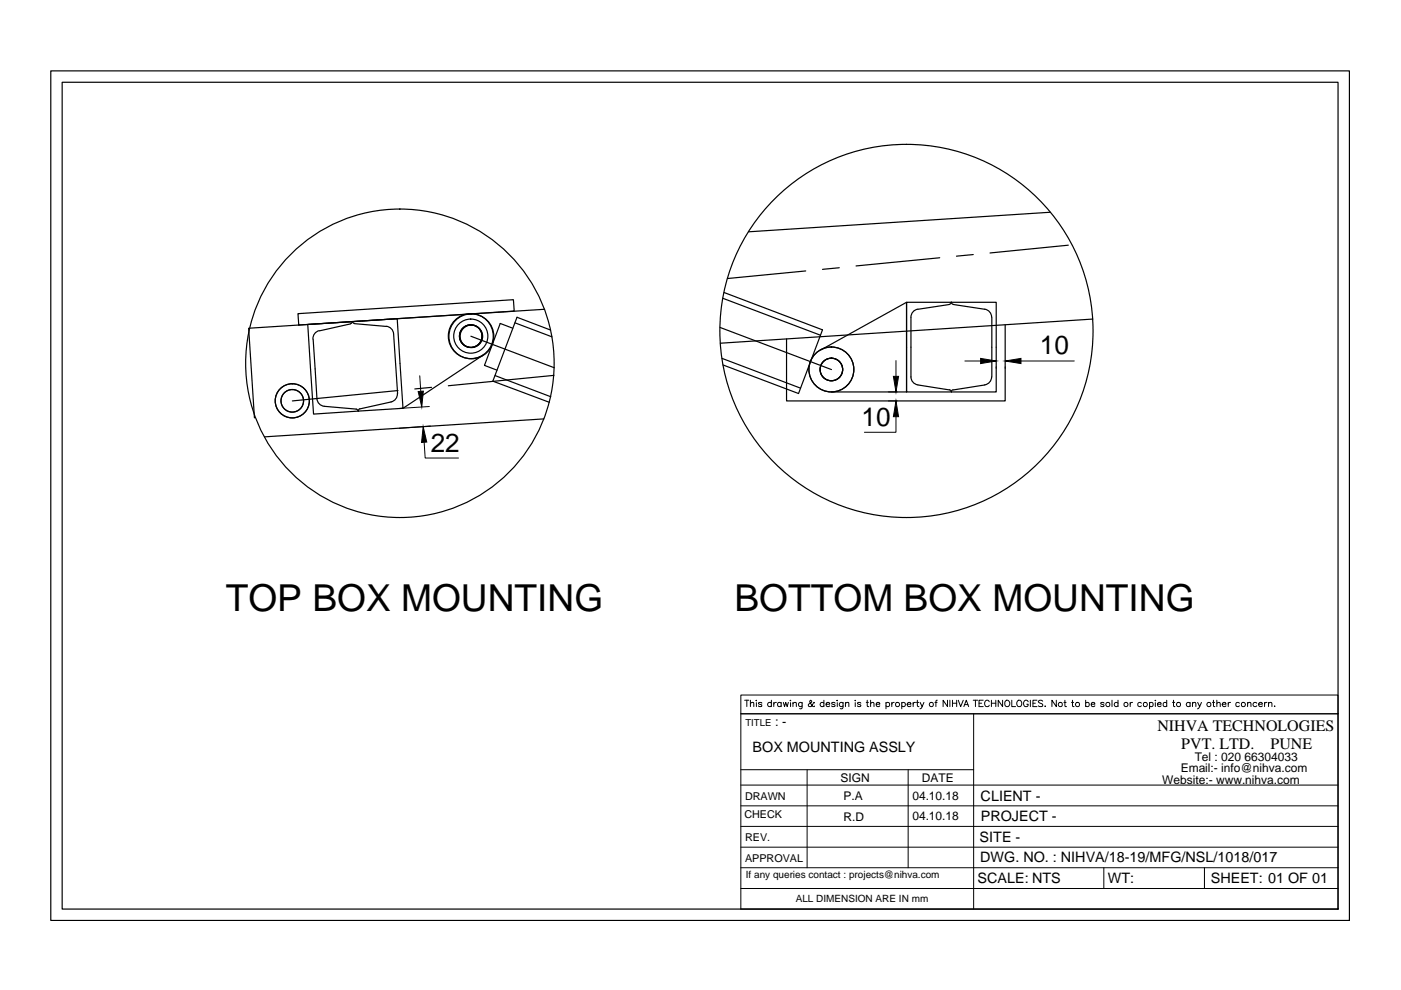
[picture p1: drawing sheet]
<svg xmlns="http://www.w3.org/2000/svg" width="297mm" height="210mm" viewBox="0 0 297 210" stroke-linecap="round" stroke-linejoin="round" font-family="sans-serif">
<!-- layer: 0 -->
<g fill="none" stroke="#000" stroke-width=".25">
<path d="M10.8 15h275.3v180.2h-275.3zM13.2 17.4h270.5v175.3h-270.5zM170.8 57.4l-16.6 1.7M177.9 56.8l-3.5 .3M199.2 54.7l-17.7 1.7M206.3 54l-3.5 .3M222.7 45l-64 4.1M226.5 52l-16.6 1.6M63.2 66.5l45.7-3 .1 2.5-45.7 2.9zM65.2 68.8l19-1.2 1.2 19-18.9 1.2zM66.4 71.9l.8 12.6a1.71 1.71 0 0 0 1.6 1.6l6.7 .6 .4 .5M67.7 70.1a1.71 1.71 0 0 0-1.3 1.8"/>
<path d="M74.4 68.7l-6.7 1.4M74.7 68.1l-.4 .5M74.7 68.2l.4 .4M75.2 68.6l6.7 .6M81.9 69.2a1.71 1.71 0 0 1 1.5 1.6M83.5 70.8l.8 12.6a1.71 1.71 0 0 1-1.4 1.8M99.8 71.3l17.7 6.7M102.5 75.3l-17.1 11.3M105 79.6l11.8 4.5M108.7 69.6l-2.6-1-3.4 8.9 2.7 1M109.2 68.5l7.8 2.9M115.5 65.6l-62.8 4 1.2 19"/>
<path d="M116.7 70l-7.1-2.7-5.1 13.5 12 4.5M117.4 79.6l-22.3 2.2M152.7 69.4l23.6 9M153.1 76l16.6 6.3M153.3 63.2l20.7 7.9M153.5 62l20.9 7.9-5.1 13.5-16-6M174 74.2l18.2-10.1v19h-15.9M192.2 64.1h19v19h-19zM193.1 79.9a1.71 1.71 0 0 0 1.5 1.7M194.6 65.6a1.71 1.71 0 0 0-1.5 1.6v12.7M201.3 64.5l.4-.4 .4 .4M201.3 64.6l-6.7 1"/>
<path d="M202.1 64.6l6.7 1a1.71 1.71 0 0 1 1.4 1.6M210.2 79.9a1.71 1.71 0 0 1-1.4 1.7M210.3 67.3v12.6M213.1 68.9v16.1h-46.3v-13.2M231.7 67.6l-79 5.2M76.3 86.7l-.3 .4M82.9 85.2l-6.6 1.5M84.4 82.8l-22.4 2.2M91.5 82.1l-3.6 .4M115.3 88.8l-59.2 3.8M194.6 81.6l6.7 1.1M201.3 82.6l.4 .5 .4-.5"/>
<path d="M208.8 81.6l-6.7 1.1M157.1 192.7h126.6"/>
<circle cx="84.8" cy="77" r="32.7"/>
<circle cx="99.8" cy="71.3" r="3.6"/>
<circle cx="99.8" cy="71.3" r="2.39"/>
<circle cx="99.8" cy="71.3" r="4.8"/>
<circle cx="99.9" cy="71.3" r="2.39"/>
<circle cx="99.9" cy="71.3" r="4.8"/>
<circle cx="176.3" cy="78.3" r="2.39"/>
<circle cx="176.3" cy="78.3" r="4.8"/>
<circle cx="192.2" cy="70.2" r="39.6"/>
<circle cx="62" cy="85" r="3.6"/>
<circle cx="62" cy="85" r="2.39"/>
</g>
<g fill="none" stroke="#000" stroke-width=".21">
<path d="M89 79.7l.2 3.3M190 76.5v3.3M204.6 76.5h3.3M211.2 77.8v.3M213.1 77.8v.3M216.5 76.5h11.3M89.9 93.8l.2 3.3h7.1M91 86.2l-6.6 .4M91.3 90.3l-6.7 .5M188.4 83.1h1.8M188.4 85h1.8M190 88.3v3.4h-6.7"/>
<path d="M157.9 148.5h.9M158.3 148.5v1.3M159.1 149.2l.3-.3 .4 .1v.8M159.1 148.5v1.3M160.4 148.5v.1zM160.4 149v.8M161.5 149.1l-.2-.2-.5 .2 .1 .2 .6 .1v.4h-.4l-.3-.2M163.5 149.1a.45 .45 0 0 0-.6-.1 .45 .45 0 0 0 0 .7 .45 .45 0 0 0 .6-.1M163.5 148.5v1.3M164.1 148.9v.9M164.6 148.9a.43 .43 0 0 0-.5 .4M165.6 149.1a.43 .43 0 0 0-.6 0 .43 .43 0 0 0 0 .6 .43 .43 0 0 0 .6-.1"/>
<path d="M165.6 148.9v.9M166.1 148.9l.2 .9 .3-.9 .3 .9 .2-.9M167.6 148.5v.1zM167.6 149v.8M168.1 149.2l.4-.3 .3 .1v.8M168.1 148.9v.9M170.1 148.9l-.1 1.3h-.5M170.1 149.1a.43 .43 0 0 0-.7 0 .43 .43 0 0 0 0 .6 .43 .43 0 0 0 .7-.1M172.7 149.1l-.1-.2a.91 .91 0 0 1-1.1 .9l-.1-.5 .7-.5-.2-.3-.2 .2 .2 .5 .5 .6 .3-.1M174.7 149.1a.45 .45 0 0 0-.7-.1 .45 .45 0 0 0 0 .7 .45 .45 0 0 0 .7-.1M174.7 148.5v1.3M175.1 149.3h.8a.44 .44 0 0 0-.5-.4 .44 .44 0 0 0-.4 .5 .44 .44 0 0 0 .5 .4l.4-.2"/>
<path d="M177.1 149.1l-.3-.2-.4 .1v.3l.6 .1 .1 .2-.3 .2-.5-.2M177.5 148.5v.1zM177.5 149v.8M178.7 148.9v1.1l-.1 .2h-.4M178.7 149.1a.45 .45 0 0 0-.6-.1 .45 .45 0 0 0 0 .7 .45 .45 0 0 0 .6-.1M179.3 149.2l.3-.3 .3 .1 .1 .8M179.3 148.9v.9M181.3 148.5v.1zM181.3 149v.8M182.5 149.1l-.2-.2-.5 .2 .1 .2 .5 .1v.4h-.4l-.2-.2M183.7 148.9h.4M183.9 148.5v1.3h.3"/>
<path d="M184.6 149.2l.2-.2h.4l.1 .8M184.6 148.5v1.3M185.8 149.3h.7a.42 .42 0 0 0-.6-.3 .42 .42 0 0 0-.1 .6l.3 .2 .4-.2M187.8 149.1a.43 .43 0 0 1 .7 0 .43 .43 0 0 1 0 .6 .43 .43 0 0 1-.7-.1M187.8 148.9v1.4M189.1 148.9v.9M189.6 148.9l-.3 .1-.2 .3M191.2 149.1a.43 .43 0 0 1 .6 0 .43 .43 0 0 1 0 .6 .43 .43 0 0 1-.6-.1M191.2 148.9v1.4M192.3 149.3h.8a.42 .42 0 0 0-.6-.3 .42 .42 0 0 0-.1 .6l.3 .2 .4-.2M193.6 148.9v.9M194.1 148.9a.38 .38 0 0 0-.5 .4"/>
<path d="M194.3 148.9h.5M194.5 148.5v1.1l.1 .2h.2M195.1 148.9l.4 .9 .4-.9M195.5 149.8l-.1 .3-.4 .2M198.2 148.9h.5M198.7 148.5l-.3 .2v1.1M200.9 148.5v1.3l-.9-1.3v1.3M201.4 148.5v1.3M201.9 148.5v1.3M201.9 149.1h.9M202.8 148.5v1.3M203.2 148.5l.5 1.3 .5-1.3"/>
<path d="M204.4 149.8l.5-1.3 .5 1.3M204.5 149.4h.7M206.3 148.5h1M206.4 151.3v41.4M206.8 148.5v1.3M207.6 149.1h.5M208.5 148.5h-.9v1.3h.9M209.7 148.8a.5 .5 0 0 0-.5-.3 .5 .5 0 0 0-.4 .5v.3a.51 .51 0 0 0 .4 .5 .51 .51 0 0 0 .5-.3M210.2 149.1h.9M210.2 148.5v1.3M211.1 148.5v1.3M212.6 148.5v1.3l-1-1.3v1.3"/>
<path d="M213.2 148.7a.59 .59 0 0 1 .8 .1 .59 .59 0 0 1-.1 .8 .59 .59 0 0 1-.8-.1zM214.5 148.5v1.3h.8M215.7 148.7l.1-.2a.64 .64 0 0 1 .9 .7 .64 .64 0 0 1-.9 .6l-.2-.5zM218 148.8a.5 .5 0 0 0-.6-.3 .5 .5 0 0 0-.4 .5v.3a.49 .49 0 0 0 .5 .5 .49 .49 0 0 0 .5-.5h-.3M218.5 148.5v1.3M219 149.1h.5M219.9 148.5h-.9v1.3h.9M221.1 148.7l-.4-.2-.6 .2 .1 .2 .8 .4 .1 .3-.4 .2-.6-.2M221.6 149.7v.1zM224 148.5v1.3l-1-1.3v1.3M225.6 148.9h.4M225.8 148.5v1.3h.3"/>
<path d="M227.2 148.9h.4M227.4 148.5v1.3h.3M230.2 149.1a.43 .43 0 0 1 .6 0 .43 .43 0 0 1 0 .6 .43 .43 0 0 1-.6-.1M230.2 148.5v1.3M231.4 149.3h.7a.42 .42 0 0 0-.6-.3 .42 .42 0 0 0-.1 .6l.3 .2 .4-.2M234.1 149.1l-.3-.2-.4 .2v.2l.6 .1v.4h-.4l-.2-.2M235.8 148.5v1.3M237 149.1a.45 .45 0 0 0-.6-.1 .45 .45 0 0 0 0 .7 .45 .45 0 0 0 .6-.1M237 148.5v1.3M239.6 148.9v.9M240.1 148.9a.38 .38 0 0 0-.5 .4M242 149.1a.43 .43 0 0 0-.6 0 .43 .43 0 0 0 0 .6 .43 .43 0 0 0 .6-.1"/>
<path d="M243.7 149.1a.43 .43 0 0 1 .7 0 .43 .43 0 0 1 0 .6 .43 .43 0 0 1-.7-.1M243.7 148.9v1.4M245 148.5v.1zM245 149v.8M245.4 149.3h.8a.43 .43 0 0 0-.5-.3 .43 .43 0 0 0-.4 .4 .43 .43 0 0 0 .5 .4l.4-.2M247.4 149.1a.43 .43 0 0 0-.7 0 .43 .43 0 0 0 0 .6 .43 .43 0 0 0 .7-.1M247.4 148.5v1.3M248.6 148.9h.5M248.8 148.5v1.3h.3M252.3 149.1a.45 .45 0 0 0-.6-.1 .45 .45 0 0 0 0 .7 .45 .45 0 0 0 .6-.1M252.3 148.9v.9M252.8 149.2l.4-.3 .3 .1v.8"/>
<path d="M252.8 148.9v.9M253.9 148.9l.5 .9 .3-.9M254.4 149.8l-.5 .5M257.1 148.9h.4M257.3 148.5v1.3h.3M258 149.2l.3-.3 .3 .1 .1 .8M258 148.5v1.3M259.1 149.3h.8a.42 .42 0 0 0-.6-.3 .42 .42 0 0 0-.1 .6l.3 .2 .4-.2M260.4 148.9v.9M260.9 148.9a.38 .38 0 0 0-.5 .4M262.8 149.1a.43 .43 0 0 0-.7 0 .43 .43 0 0 0 0 .6 .43 .43 0 0 0 .7-.1M264.5 149.2l.3-.3 .3 .1 .1 .8"/>
<path d="M264.5 148.9v.9M266.5 149.1a.45 .45 0 0 0-.7-.1 .45 .45 0 0 0 0 .7 .45 .45 0 0 0 .7-.1M266.8 149.3h.8a.42 .42 0 0 0-.6-.3 .42 .42 0 0 0-.1 .6l.3 .2 .4-.2M268.1 148.9v.9M268.6 148.9a.38 .38 0 0 0-.5 .4M269 149.2l.1-.2h.5l.1 .8M269 148.9v.9M270.3 149.7v.1zM157.1 179.6h126.6M157.1 175.2h126.6M157.1 170.9h126.6M157.1 166.5h126.6"/>
<path d="M157.1 163.2h49.3M171.1 163.2v20.8M192.5 163.2v20.8M157.1 192.7v-41.4h126.6h-126.6v-3.9h126.6v45.3M157.1 184h126.6M157.1 188.4h126.6M234 184v4.4M255.4 184v4.4"/>
<circle cx="190.3" cy="149.4" r=".45"/>
<circle cx="197.5" cy="149.4" r=".45"/>
<circle cx="224.8" cy="149.4" r=".45"/>
<circle cx="228.5" cy="149.4" r=".45"/>
<circle cx="234.9" cy="149.4" r=".45"/>
<circle cx="238.7" cy="149.4" r=".45"/>
<circle cx="242.8" cy="149.4" r=".45"/>
<circle cx="249.9" cy="149.4" r=".45"/>
<circle cx="256.3" cy="149.4" r=".45"/>
<circle cx="263.6" cy="149.4" r=".45"/>
</g>
<path d="M189.4 79.8h1.1l-.5 3.3zM207.9 76l3.3 .5-3.3 .6zM213.1 76.5l3.4-.5v1.1zM88.7 83l1.1-.1-.4 3.4zM89.7 90.5l.8 3.2-1.1 .1zM190 85l.5 3.3h-1.1z" fill="#000" stroke="#000" stroke-width=".21"/>
<g font-size="7.9">
<text x="47.9" y="129.6">TOP BOX MOUNTING</text>
<text x="155.7" y="129.6">BOTTOM BOX MOUNTING</text>
</g>
<g font-size="5.5">
<text x="220.5" y="75.1">10</text>
<text x="91.3" y="95.8">22</text>
<text x="182.7" y="90.3">10</text>
</g>
<g font-size="3.4">
<text x="245.4" y="154.9">NIHVA TECHNOLOGIES</text>
<text x="250.5" y="158.8">PVT. LTD.</text>
<text x="269.4" y="158.8">PUNE</text>
</g>
<g font-size="3">
<text x="159.6" y="159.4">BOX MOUNTING ASSLY</text>
<text x="207.9" y="169.8">CLIENT -</text>
<text x="207.7" y="178.5">SITE -</text>
<text x="208" y="174.1">PROJECT -</text>
<text x="207.8" y="182.8">DWG. NO. : NIHVA/18-19/MFG/NSL/1018/017</text>
<text x="207.3" y="187.2">SCALE: NTS</text>
<text x="234.9" y="187.2">WT:</text>
<text x="256.7" y="187.2">SHEET: 01 OF 01</text>
</g>
<text font-size="2.7" x="164.3" y="154">: -</text>
<g font-size="2.5">
<text x="253.3" y="161.3">Tel : 020 66304033</text>
<text x="178.2" y="165.8">SIGN</text>
<text x="195.5" y="165.8">DATE</text>
<text x="246.4" y="166.2">Website:- www.nihva.com</text>
<text x="250.3" y="163.8">Email:- info@nihva.com</text>
<text x="178.8" y="169.7">P.A</text>
<text x="193.4" y="169.5">04.10.18</text>
<text x="193.4" y="173.9">04.10.18</text>
<text x="178.8" y="174.1">R.D</text>
</g>
<g font-size="2.3">
<text x="157.8" y="173.5">CHECK</text>
<text x="158" y="169.6">DRAWN</text>
<text x="158" y="178.4">REV.</text>
<text x="158" y="182.8">APPROVAL</text>
</g>
<g font-size="2.1">
<text x="158.1" y="186.2">If any queries contact : projects@nihva.com</text>
<text x="168.7" y="191.2">ALL DIMENSION ARE IN mm</text>
</g>
<text font-size="2" x="158" y="154">TITLE</text>
</svg>
